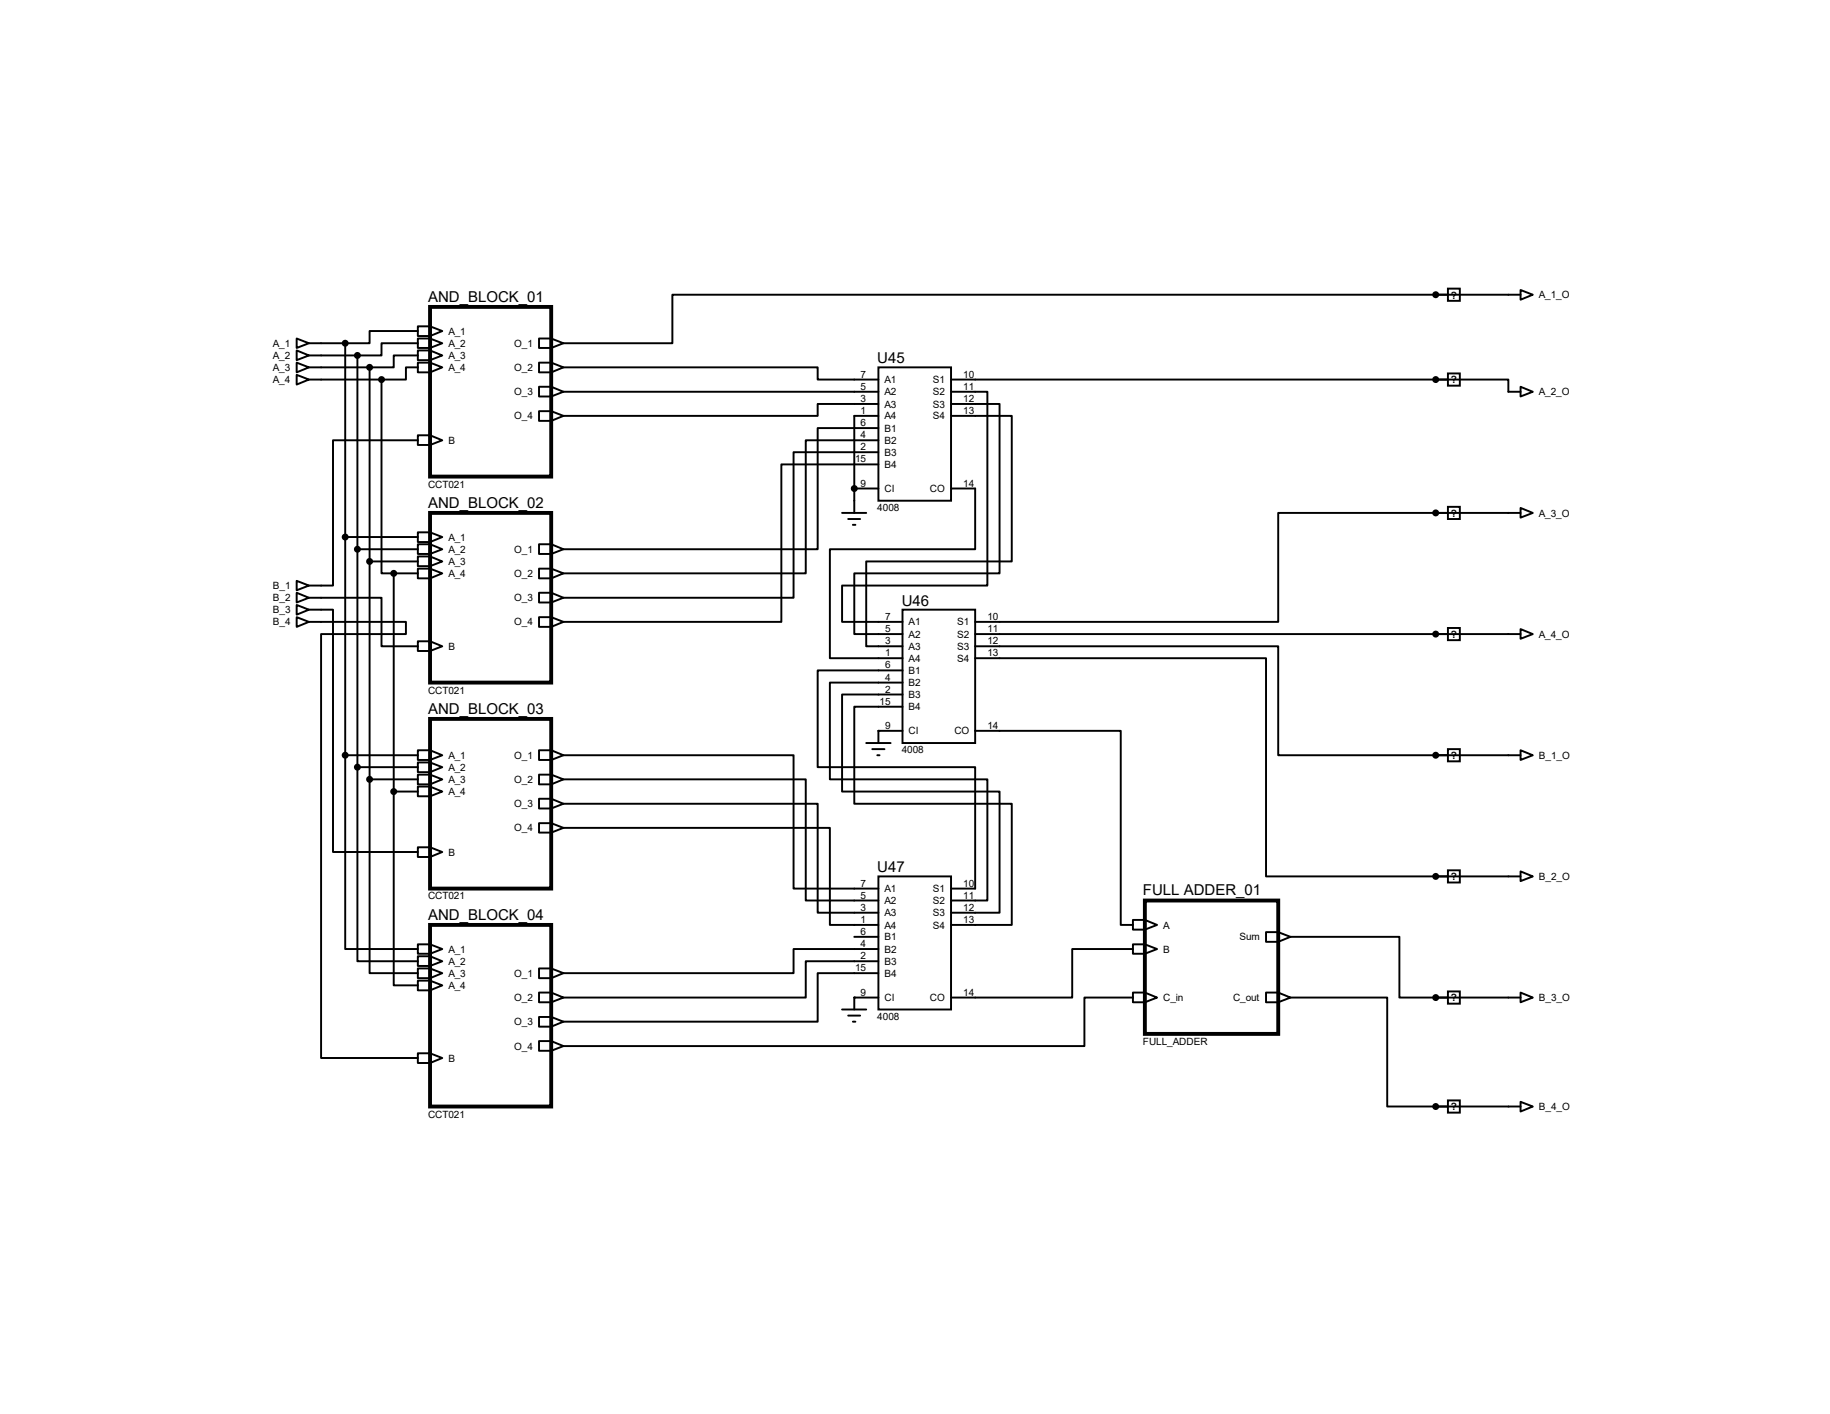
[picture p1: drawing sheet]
<svg xmlns="http://www.w3.org/2000/svg" width="279mm" height="216mm" viewBox="0 0 279 216" stroke-linecap="round" stroke-linejoin="round" font-family="sans-serif">
<g fill="none" stroke="#000" stroke-width=".3">
<path d="M45.3 51.7l1.9 .7-1.9 .7zM45.3 53.5l1.9 .8-1.9 .7zM45.3 55.4l1.9 .7-1.9 .8zM45.3 57.2l1.9 .8-1.9 .7zM47.2 52.4h5.5M47.2 54.3h7.4M47.2 56.1h9.2M47.2 58h11.1M52.7 52.4v62.9M54.6 54.3v62.8M56.4 56.1v62.9M58.3 58v29.5h1.8"/>
<path d="M63.8 49.8h1.9l1.8 .7-1.8 .8h-1.9zM63.8 51.7h1.9l1.8 .7-1.8 .7h-1.9zM63.8 53.5h1.9l1.8 .8-1.8 .7h-1.9zM63.8 55.4h1.9l1.8 .7-1.8 .8h-1.9zM63.8 50.5h-7.4v1.9h-3.7M63.8 52.4h-5.5v1.9h-3.7M63.8 54.3h-3.7v1.8h-3.7M63.8 56.1h-1.8v1.9h-3.7M65.7 49.8v1.5M65.7 51.7v1.4M65.7 53.5v1.5M65.7 55.4v1.5"/>
<path d="M82.3 51.7h1.9l1.8 .7-1.8 .7h-1.9zM82.3 55.4h1.9l1.8 .7-1.8 .8h-1.9zM82.3 59.1h1.9l1.8 .7-1.8 .7h-1.9zM84.2 51.7v1.4M84.2 55.4v1.5M84.2 59.1v1.4M86 56.1h38.8v1.9h9.3M86 59.8h48.1M134.1 56.1h11.1v20.4h-11.1zM145.2 59.8h5.5v29.6h-22.1v5.6h9.2M145.2 58h75.9M219.2 45h.1"/>
<path d="M219.2 45h-116.5v7.4h-16.7M219.2 58h.1M219.2 58h11.1v1.8h1.9M219.2 45h13M221.1 44.1h1.8v1.8h-1.8zM221.1 57h1.8v1.9h-1.8zM232.2 59.1l1.8 .7-1.8 .7zM232.2 44.3l1.8 .7-1.8 .8zM63.8 66.5h1.9l1.8 .7-1.8 .7h-1.9zM63.8 67.2h-13v22.2h-3.6M65.7 66.5v1.4M82.3 62.8h1.9l1.8 .7-1.8 .8h-1.9z"/>
<path d="M84.2 62.8v1.5M128.6 78.3h3.6M129.5 79.2h1.8M130.4 74.6h.1M130.4 74.6h3.7M134.1 61.7h-9.3v1.8h-38.8M134.1 65.4h-9.3v18.5h-38.8M134.1 67.2h-11.1v20.3h-37M134.1 69h-12.9v22.3h-35.2M134.1 70.9h-14.8v24.1h-33.3M134.1 63.5h-3.7v14.8M145.2 61.7h7.4v25.8h-22.2v9.3h7.4"/>
<path d="M145.2 63.5h9.3v22.2h-22.3v13h5.6M145.2 74.6h3.7v9.3h-22.2v16.6h11.1M219.2 78.3h.1M219.2 78.3h-24v16.7h-46.3M219.2 78.3h13M221.1 77.4h1.8v1.8h-1.8zM232.2 77.6l1.8 .7-1.8 .7zM45.3 88.7l1.9 .7-1.9 .7zM45.3 90.5l1.9 .8-1.9 .7zM45.3 92.4l1.9 .7-1.9 .8zM45.3 94.2l1.9 .8-1.9 .7zM47.2 91.3h11.1v7.4h5.5"/>
<path d="M47.2 93.1h3.6v37h13M47.2 95h14.8v1.8h-13v64.7h14.8M52.7 82h11.1M54.6 83.9h9.2M56.4 85.7h7.4M60.1 87.5h3.7M60.1 87.5v33.4M63.8 81.3h1.9l1.8 .7-1.8 .8h-1.9zM63.8 83.1h1.9l1.8 .8-1.8 .7h-1.9zM63.8 85h1.9l1.8 .7-1.8 .7h-1.9zM63.8 86.8h1.9l1.8 .7-1.8 .8h-1.9zM63.8 97.9h1.9l1.8 .8-1.8 .7h-1.9z"/>
<path d="M65.7 81.3v1.5M65.7 83.1v1.5M65.7 85v1.4M65.7 86.8v1.5M65.7 97.9v1.5M82.3 83.1h1.9l1.8 .8-1.8 .7h-1.9zM82.3 86.8h1.9l1.8 .7-1.8 .8h-1.9zM82.3 90.5h1.9l1.8 .8-1.8 .7h-1.9zM82.3 94.2h1.9l1.8 .8-1.8 .7h-1.9zM84.2 83.1v1.5M84.2 86.8v1.5M84.2 90.5v1.5"/>
<path d="M84.2 94.2v1.5M130.2 80.1h.4M137.8 93.1h11.1v20.4h-11.1zM148.9 98.7h46.3v16.6h24M148.9 96.8h83.3M219.2 96.8h.1M221.1 95.9h1.8v1.8h-1.8zM232.2 96.1l1.8 .7-1.8 .7zM52.7 115.3v29.6h11.1M52.7 115.3h11.1M54.6 117.1v29.7h9.2M54.6 117.1h9.2"/>
<path d="M56.4 119v29.6h7.4M56.4 119h7.4M63.8 114.6h1.9l1.8 .7-1.8 .7h-1.9zM63.8 118.3h1.9l1.8 .7-1.8 .8h-1.9zM63.8 116.4h1.9l1.8 .7-1.8 .8h-1.9zM65.7 114.6v1.4M65.7 116.4v1.5M65.7 118.3v1.5M82.3 114.6h1.9l1.8 .7-1.8 .7h-1.9zM82.3 118.3h1.9l1.8 .7-1.8 .8h-1.9zM84.2 114.6v1.4M84.2 118.3v1.5"/>
<path d="M86 115.3h35.2v20.4h12.9M86 119h37v18.5h11.1M132.2 113.5h3.8M133.2 114.4h1.8M133.9 115.3h.4M134.1 111.6h.1M134.1 111.6v1.9M134.1 111.6h3.7M137.8 102.4h-13v14.7h24.1v18.6h-3.7M137.8 104.2h-11.1v14.8h24v18.5h-5.5M137.8 106h-9.2v14.9h24v18.5h-7.4M137.8 107.9h-7.4v14.8h24.1v18.5h-9.3"/>
<path d="M148.9 111.6h22.2v29.6h1.9M148.9 100.5h44.4v33.3h25.9M219.2 115.3h.1M219.2 115.3h13M221.1 114.4h1.8v1.8h-1.8zM232.2 114.6l1.8 .7-1.8 .7zM60.1 120.9v29.6h3.7M60.1 120.9h3.7M63.8 120.1h1.9l1.8 .8-1.8 .7h-1.9zM63.8 129.4h1.9l1.8 .7-1.8 .8h-1.9zM65.7 120.1v1.5M65.7 129.4v1.5"/>
<path d="M82.3 122h1.9l1.8 .7-1.8 .7h-1.9zM82.3 125.7h1.9l1.8 .7-1.8 .7h-1.9zM84.2 122v1.4M84.2 125.7v1.4M86 122.7h38.8v16.7h9.3M86 126.4h40.7v14.8h7.4M134.1 133.8h11.1v20.3h-11.1zM219.2 133.8h.1M219.2 133.8h13M221.1 132.9h1.8v1.8h-1.8zM232.2 133.1l1.8 .7-1.8 .7zM63.8 144.2h1.9l1.8 .7-1.8 .7h-1.9z"/>
<path d="M63.8 146h1.9l1.8 .8-1.8 .7h-1.9zM63.8 149.7h1.9l1.8 .8-1.8 .7h-1.9zM63.8 147.9h1.9l1.8 .7-1.8 .8h-1.9zM65.7 144.2v1.4M65.7 146v1.5M65.7 147.9v1.5M65.7 149.7v1.5M82.3 147.9h1.9l1.8 .7-1.8 .8h-1.9zM82.3 151.6h1.9l1.8 .7-1.8 .7h-1.9zM82.3 155.3h1.9l1.8 .7-1.8 .8h-1.9zM82.3 159h1.9l1.8 .7-1.8 .7h-1.9zM84.2 147.9v1.5"/>
<path d="M84.2 151.6v1.4M84.2 155.3v1.5M84.2 159v1.4M128.6 154.1h3.6M129.5 155.1h1.8M130.2 156h.4M130.4 152.3h.1M130.4 152.3v1.8M130.4 152.3h3.7M130.4 143h3.7M134.1 144.9h-12.9v3.7h-35.2M134.1 146.8h-11.1v5.5h-37"/>
<path d="M134.1 148.6h-9.3v7.4h-38.8M173 140.5h1.8l1.9 .7-1.9 .7h-1.8zM173 144.2h1.8l1.9 .7-1.9 .7h-1.8zM173 151.6h1.8l1.9 .7-1.9 .7h-1.8zM173 152.3h-7.4v7.4h-79.6M173 144.9h-9.3v7.4h-18.5M174.8 140.5v1.4M174.8 144.2v1.4M174.8 151.6v1.4M193.3 142.3h1.9l1.8 .7-1.8 .8h-1.9zM193.3 151.6h1.9l1.8 .7-1.8 .7h-1.9zM195.2 142.3v1.5"/>
<path d="M195.2 151.6v1.4M197 143h16.7v9.3h5.5M197 152.3h14.8v16.7h7.4M219.2 152.3h.1M219.2 152.3h13M221.1 151.4h1.8v1.8h-1.8zM232.2 151.6l1.8 .7-1.8 .7zM63.8 160.8h1.9l1.8 .7-1.8 .8h-1.9zM65.7 160.8v1.5M219.2 169h.1M219.2 169h13M221.1 168h1.8v1.9h-1.8z"/>
<path d="M232.2 168.2l1.8 .8-1.8 .7z"/>
</g>
<path d="M65.7 46.9h18.5v25.9h-18.5zM65.7 78.3h18.5v25.9h-18.5zM65.7 109.8h18.5v25.9h-18.5zM174.8 137.5h20.4v20.4h-20.4zM65.7 141.2h18.5v27.8h-18.5z" fill="none" stroke="#000" stroke-width=".59"/>
<g fill="#000" stroke="#000" stroke-width=".3">
<circle cx="52.7" cy="52.4" r=".38"/>
<circle cx="54.6" cy="54.3" r=".38"/>
<circle cx="56.4" cy="56.1" r=".38"/>
<circle cx="58.3" cy="58" r=".38"/>
<circle cx="219.2" cy="58" r=".38"/>
<circle cx="219.2" cy="45" r=".38"/>
<circle cx="130.4" cy="74.6" r=".38"/>
<circle cx="219.2" cy="78.3" r=".38"/>
<circle cx="52.7" cy="82" r=".38"/>
<circle cx="54.6" cy="83.9" r=".38"/>
<circle cx="56.4" cy="85.7" r=".38"/>
<circle cx="60.1" cy="87.5" r=".38"/>
<circle cx="219.2" cy="96.8" r=".38"/>
<circle cx="52.7" cy="115.3" r=".38"/>
<circle cx="54.6" cy="117.1" r=".38"/>
<circle cx="56.4" cy="119" r=".38"/>
<circle cx="219.2" cy="115.3" r=".38"/>
<circle cx="60.1" cy="120.9" r=".38"/>
<circle cx="219.2" cy="133.8" r=".38"/>
<circle cx="219.2" cy="152.3" r=".38"/>
<circle cx="219.2" cy="169" r=".38"/>
</g>
<g font-size="2.3">
<text x="65.4" y="46.1">AND_BLOCK_01</text>
<text x="133.9" y="55.5">U45</text>
<text x="65.4" y="77.5">AND_BLOCK_02</text>
<text x="137.7" y="92.5">U46</text>
<text x="65.4" y="109">AND_BLOCK_03</text>
<text x="133.9" y="133.1">U47</text>
<text x="174.5" y="136.7">FULL ADDER_01</text>
<text x="65.4" y="140.4">AND_BLOCK_04</text>
</g>
<g font-size="1.5">
<text x="221.5" y="45.6">?</text>
<text x="234.9" y="45.6">A_1_O</text>
<text x="41.7" y="53">A_1</text>
<text x="68.5" y="51.1">A_1</text>
<text x="68.5" y="53">A_2</text>
<text x="78.5" y="53">O_1</text>
<text x="41.7" y="54.8">A_2</text>
<text x="41.7" y="56.6">A_3</text>
<text x="41.7" y="58.5">A_4</text>
<text x="68.5" y="54.8">A_3</text>
<text x="68.5" y="56.6">A_4</text>
<text x="78.5" y="56.6">O_2</text>
<text x="131.4" y="57.7">7</text>
<text x="131.4" y="59.5">5</text>
<text x="135" y="58.5">A1</text>
<text x="142.4" y="58.5">S1</text>
<text x="147.1" y="57.7">10</text>
<text x="147.1" y="59.5">11</text>
<text x="221.5" y="58.5">?</text>
<text x="78.5" y="60.4">O_3</text>
<text x="78.5" y="64.1">O_4</text>
<text x="131.4" y="61.4">3</text>
<text x="131.4" y="63.2">1</text>
<text x="131.4" y="65.1">6</text>
<text x="135" y="60.4">A2</text>
<text x="135" y="62.2">A3</text>
<text x="135" y="64.1">A4</text>
<text x="135" y="65.9">B1</text>
<text x="142.4" y="60.4">S2</text>
<text x="142.4" y="62.2">S3</text>
<text x="142.4" y="64.1">S4</text>
<text x="147.1" y="61.4">12</text>
<text x="147.1" y="63.2">13</text>
<text x="234.9" y="60.4">A_2_O</text>
<text x="68.5" y="67.8">B</text>
<text x="130.6" y="70.6">15</text>
<text x="131.4" y="66.9">4</text>
<text x="131.4" y="68.7">2</text>
<text x="135" y="67.8">B2</text>
<text x="135" y="69.6">B3</text>
<text x="135" y="71.5">B4</text>
<text x="65.4" y="74.5">CCT021</text>
<text x="131.4" y="74.3">9</text>
<text x="135" y="75.1">CI</text>
<text x="142" y="75.1">CO</text>
<text x="147.1" y="74.3">14</text>
<text x="68.5" y="82.5">A_1</text>
<text x="133.9" y="78">4008</text>
<text x="221.5" y="78.9">?</text>
<text x="234.9" y="78.9">A_3_O</text>
<text x="41.7" y="90">B_1</text>
<text x="68.5" y="84.4">A_2</text>
<text x="68.5" y="86.3">A_3</text>
<text x="68.5" y="88.1">A_4</text>
<text x="78.5" y="84.4">O_1</text>
<text x="78.5" y="88.1">O_2</text>
<text x="41.7" y="91.8">B_2</text>
<text x="41.7" y="93.6">B_3</text>
<text x="41.7" y="95.5">B_4</text>
<text x="78.5" y="91.8">O_3</text>
<text x="78.5" y="95.5">O_4</text>
<text x="135.1" y="94.7">7</text>
<text x="138.7" y="95.5">A1</text>
<text x="146.1" y="95.5">S1</text>
<text x="150.7" y="94.7">10</text>
<text x="68.5" y="99.2">B</text>
<text x="135.1" y="96.5">5</text>
<text x="135.1" y="98.4">3</text>
<text x="135.1" y="100.2">1</text>
<text x="138.7" y="97.4">A2</text>
<text x="138.7" y="99.2">A3</text>
<text x="138.7" y="101">A4</text>
<text x="146.1" y="97.4">S2</text>
<text x="146.1" y="99.2">S3</text>
<text x="146.1" y="101">S4</text>
<text x="150.7" y="96.5">11</text>
<text x="150.7" y="98.4">12</text>
<text x="150.7" y="100.2">13</text>
<text x="221.5" y="97.4">?</text>
<text x="234.9" y="97.4">A_4_O</text>
<text x="65.4" y="105.9">CCT021</text>
<text x="134.3" y="107.6">15</text>
<text x="135.1" y="102.1">6</text>
<text x="135.1" y="103.9">4</text>
<text x="135.1" y="105.7">2</text>
<text x="138.7" y="102.9">B1</text>
<text x="138.7" y="104.8">B2</text>
<text x="138.7" y="106.6">B3</text>
<text x="135.1" y="111.3">9</text>
<text x="138.7" y="108.5">B4</text>
<text x="138.7" y="112.1">CI</text>
<text x="145.7" y="112.1">CO</text>
<text x="150.7" y="111.3">14</text>
<text x="68.5" y="115.9">A_1</text>
<text x="68.5" y="119.5">A_3</text>
<text x="68.5" y="117.7">A_2</text>
<text x="78.5" y="115.9">O_1</text>
<text x="78.5" y="119.5">O_2</text>
<text x="137.7" y="115">4008</text>
<text x="221.5" y="115.9">?</text>
<text x="234.9" y="115.9">B_1_O</text>
<text x="68.5" y="121.4">A_4</text>
<text x="78.5" y="123.3">O_3</text>
<text x="68.5" y="130.6">B</text>
<text x="78.5" y="127">O_4</text>
<text x="65.4" y="137.3">CCT021</text>
<text x="131.4" y="135.4">7</text>
<text x="131.4" y="137.2">5</text>
<text x="135" y="136.2">A1</text>
<text x="142.4" y="136.2">S1</text>
<text x="147.1" y="135.4">10</text>
<text x="147.1" y="137.2">11</text>
<text x="221.5" y="134.4">?</text>
<text x="234.9" y="134.4">B_2_O</text>
<text x="131.4" y="139.1">3</text>
<text x="131.4" y="140.9">1</text>
<text x="131.4" y="142.7">6</text>
<text x="135" y="138">A2</text>
<text x="135" y="139.9">A3</text>
<text x="135" y="141.8">A4</text>
<text x="135" y="143.6">B1</text>
<text x="142.4" y="138">S2</text>
<text x="142.4" y="139.9">S3</text>
<text x="142.4" y="141.8">S4</text>
<text x="147.1" y="139.1">12</text>
<text x="147.1" y="140.9">13</text>
<text x="177.6" y="141.8">A</text>
<text x="189.2" y="143.6">Sum</text>
<text x="68.5" y="145.5">A_1</text>
<text x="68.5" y="147.3">A_2</text>
<text x="68.5" y="149.1">A_3</text>
<text x="78.5" y="149.1">O_1</text>
<text x="130.6" y="148.3">15</text>
<text x="131.4" y="144.6">4</text>
<text x="131.4" y="146.5">2</text>
<text x="135" y="145.5">B2</text>
<text x="135" y="147.3">B3</text>
<text x="135" y="149.1">B4</text>
<text x="177.6" y="145.5">B</text>
<text x="68.5" y="151">A_4</text>
<text x="78.5" y="152.9">O_2</text>
<text x="131.4" y="152">9</text>
<text x="133.9" y="155.7">4008</text>
<text x="135" y="152.9">CI</text>
<text x="142" y="152.9">CO</text>
<text x="147.1" y="152">14</text>
<text x="177.6" y="152.9">C_in</text>
<text x="188.3" y="152.9">C_out</text>
<text x="221.5" y="152.9">?</text>
<text x="234.9" y="152.9">B_3_O</text>
<text x="78.5" y="156.5">O_3</text>
<text x="78.5" y="160.3">O_4</text>
<text x="174.5" y="159.6">FULL_ADDER</text>
<text x="68.5" y="162.1">B</text>
<text x="65.4" y="170.6">CCT021</text>
<text x="221.5" y="169.5">?</text>
<text x="234.9" y="169.5">B_4_O</text>
</g>
</svg>
